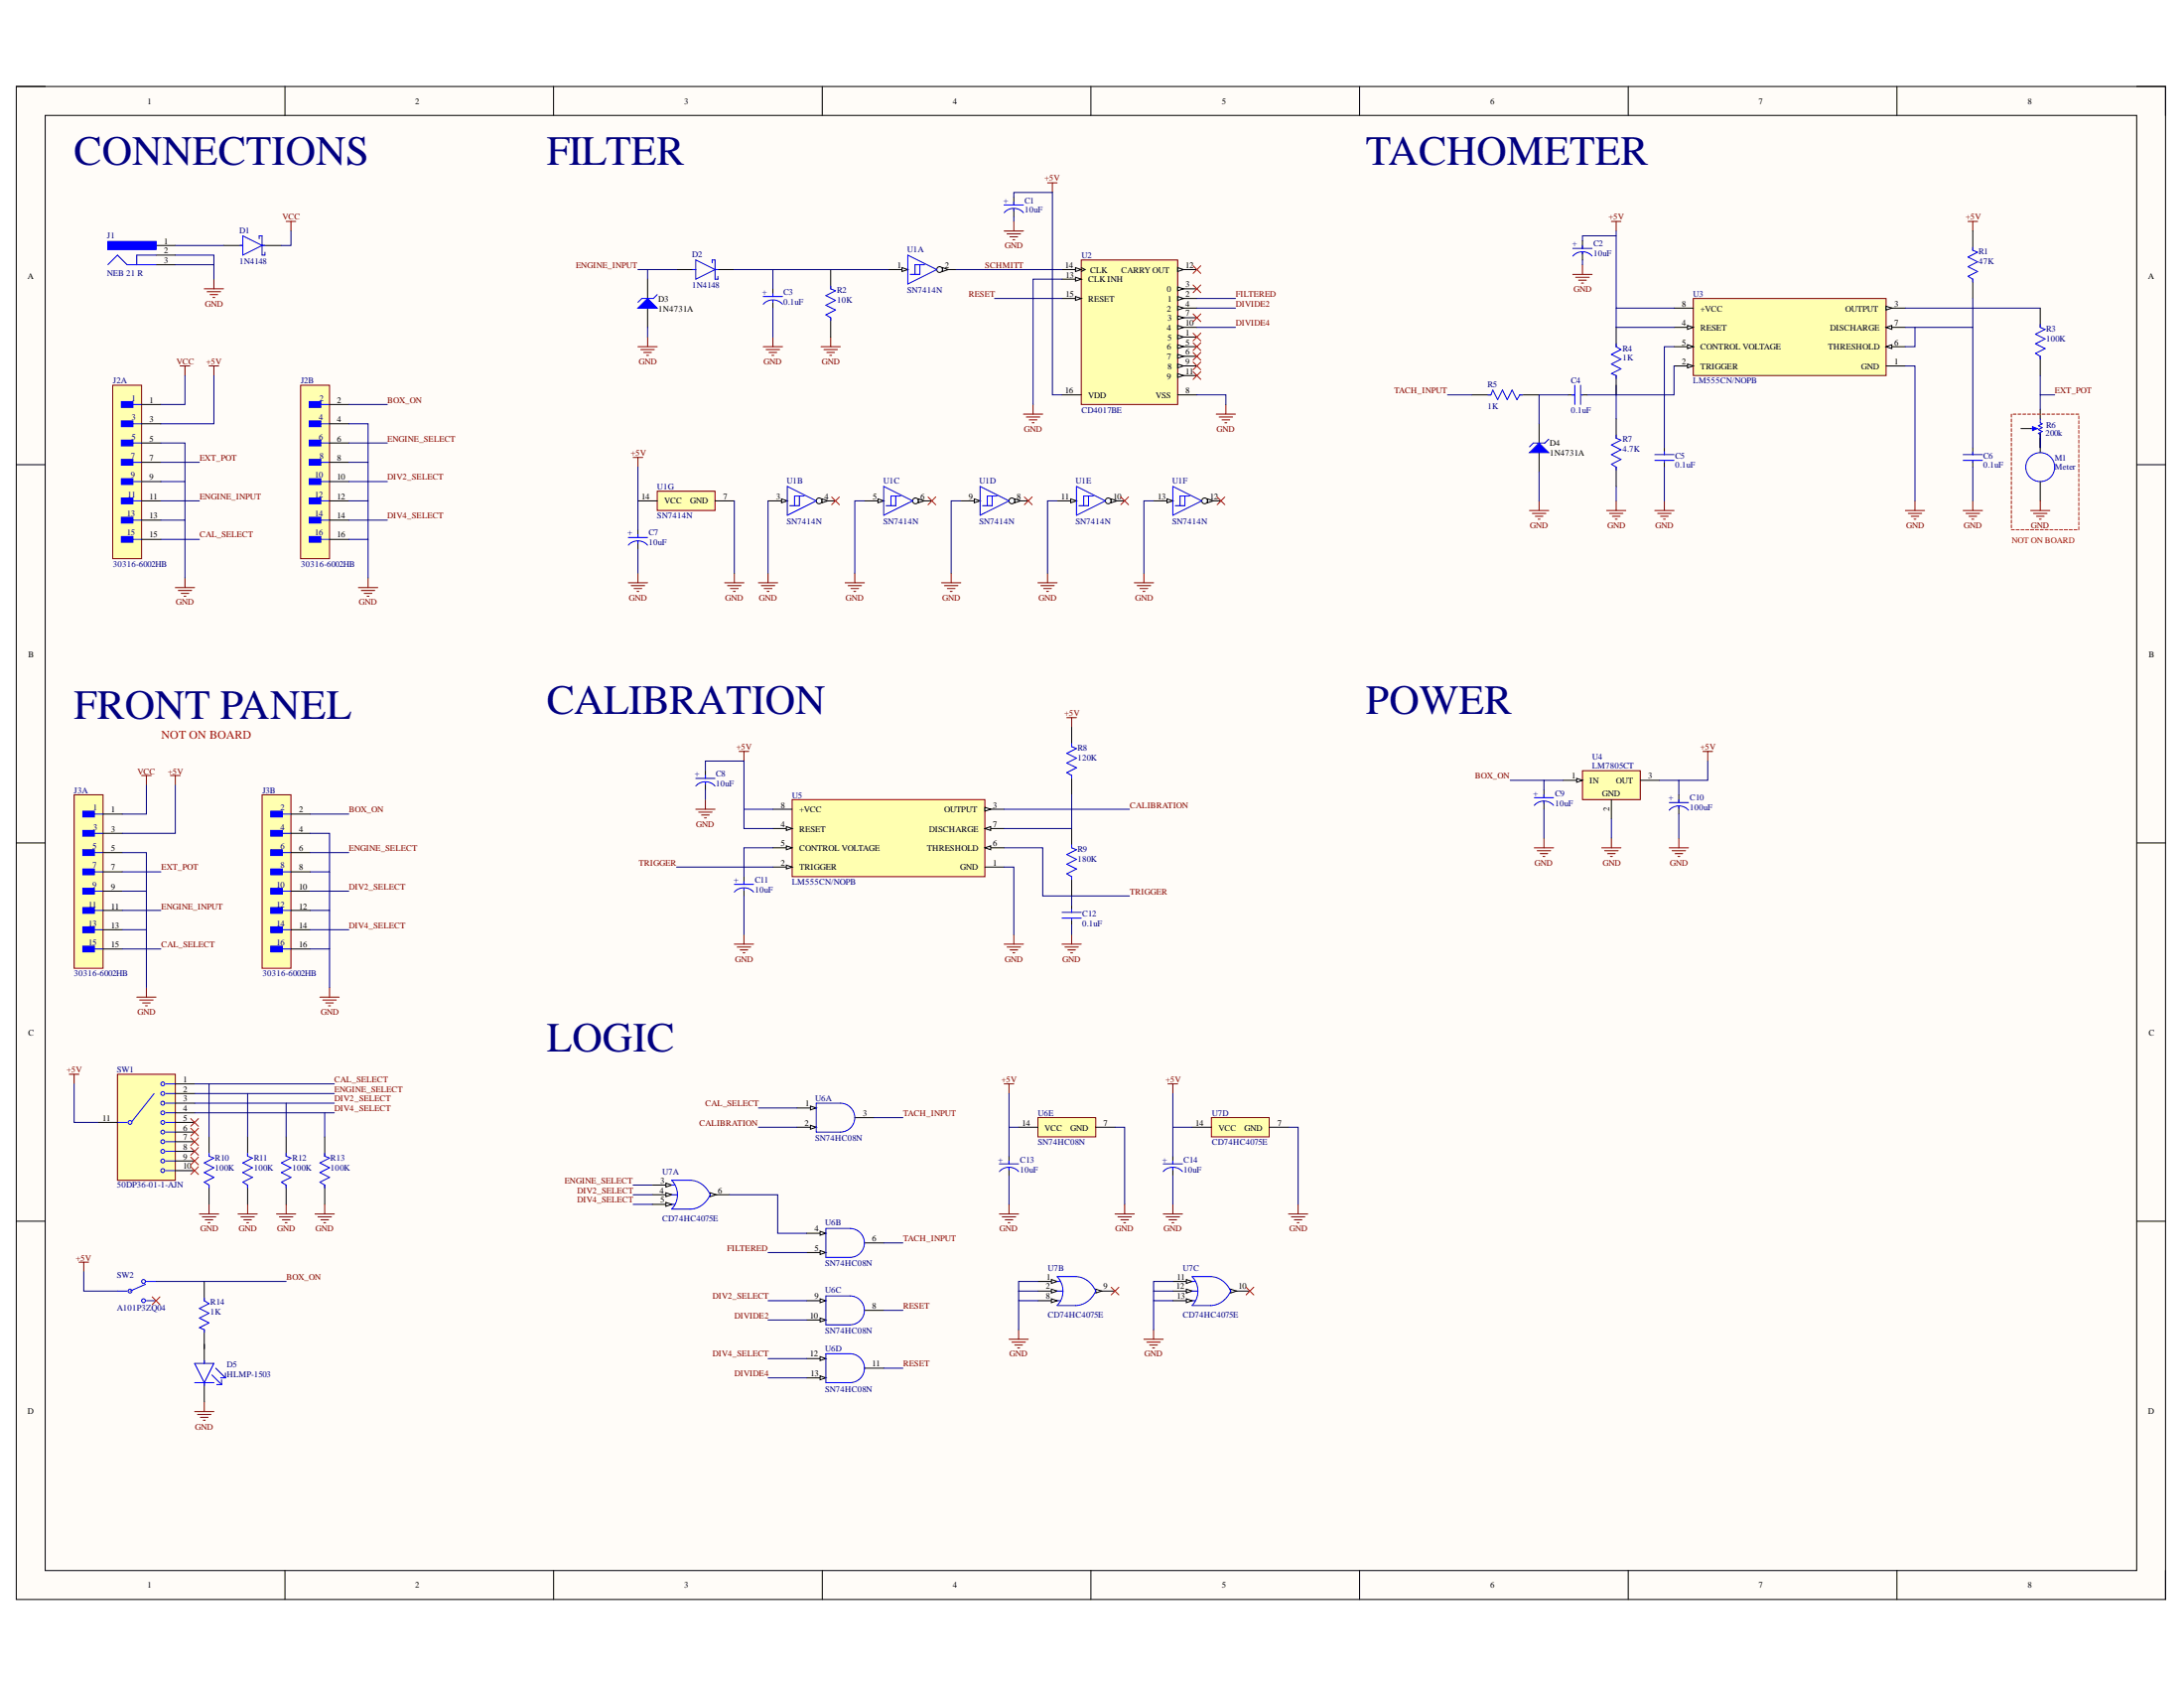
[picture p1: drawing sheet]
# Altium project Tachometer-Board.PrjPcb
1 sheet, 46 parts. Net scope: global (net labels, ports and power ports of the same name join across sheets).
Board files: Tachometer-BoardV2.PcbDoc, Tachometer-Board.PcbDoc

## Sheet Tachometer-Board.SchDoc
size A2; SheetNumber: 1; SheetTotal: 1

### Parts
C1  10uF  [FP-ESLE3-MFG]
C2  10uF  [FP-ESLE3-MFG]
C3  0.1uF  [FP-ESLE3-MFG]
C4  0.1uF  [FP-K15H5-MFG]
C5  0.1uF  [FP-K15H5-MFG]
C6  0.1uF  [FP-K15H5-MFG]
C7  10uF  [FP-ESLE3-MFG]
C8  10uF  [FP-ESLE3-MFG]
C9  10uF  [FP-ESLE3-MFG]
C10  100uF  [FP-ZLG6_3X7-MFG]
C11  10uF  [FP-ESLE3-MFG]
C12  0.1uF  [FP-K15H5-MFG]
C13  10uF  [FP-ESLE3-MFG]
C14  10uF  [FP-ESLE3-MFG]
D1  1N4148  [FP-DO-201AD-MFG]
D2  1N4148  [FP-DO-201AD-MFG]
D3  1N4731A  [FAIR-DO-41-2_V]
D4  1N4731A  [FAIR-DO-41-2_V]
D5  HLMP-1503  [FP-HLMP-1503-MFG]  (mechanical)
J1  NEB 21 R  [LUMB-NEB21R_V]
J2  30316-6002HB  [FP-30316-6002HB-MFG]  (parts A,B of 2)
J3  30316-6002HB  [FP-30316-6002HB-MFG]  (parts A,B of 2)  (mechanical)
M1  Meter  [RAD-0.1]  (mechanical)
R1  47K  [FP-MFR-25-MFG]
R2  10K  [FP-MFR-25-MFG]
R3  100K  [FP-MFR-25-MFG]
R4  1K  [FP-MFR-25-MFG]
R5  1K  [FP-MFR-25-MFG]
R6  value 200k  [VR5]  (hidden comment: RPot)  (mechanical)
R7  4.7K  [FP-MFR-25-MFG]
R8  120K  [FP-MFR-25-MFG]
R9  180K  [FP-MFR-25-MFG]
R10  100K  [FP-MFR-25-MFG]  (mechanical)
R11  100K  [FP-MFR-25-MFG]  (mechanical)
R12  100K  [FP-MFR-25-MFG]  (mechanical)
R13  100K  [FP-MFR-25-MFG]  (mechanical)
R14  1K  [FP-MFR-25-MFG]  (mechanical)
SW1  50DP36-01-1-AJN  [FP-50DP36-01-1-AJN-MFG]  (mechanical)
SW2  A101P3ZQ04  [FP-A101P3ZQ04-MFG]  (mechanical)
U1  SN7414N  [N0014A]  (parts A,B,C,D,E,F,G of 7)
U2  CD4017BE  [N0016A]
U3  LM555CN/NOPB  [FP-P0008A-MFG]
U4  LM7805CT  [FAIR-TO-220-3]
U5  LM555CN/NOPB  [FP-P0008A-MFG]
U6  SN74HC08N  [N0014A]  (parts A,B,C,D,E of 5)
U7  CD74HC4075E  [N0014A]  (parts A,B,C,D of 4)

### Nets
+5V: C1.2(A) C2.2(A) C7.2(A) C8.2(A) C10.2(A) C13.2(A) C14.2(A) J2.3 J3.3 R1.2 R4.1 R8.2 SW1.11(COMMON) U1.14(VCC) U2.16(VDD) U3.4(RESET) U3.8(+VCC) U4.3(OUT) U5.4(RESET) U5.8(+VCC) U6.14(VCC) U7.14(VCC)
GND: C1.1(C) C2.1(C) C3.1(C) C5.2 C6.2 C7.1(C) C8.1(C) C9.1(C) C10.1(C) C11.1(C) C12.2 C13.1(C) C14.1(C) D3.1(A) D4.1(A) D5.1(C) J1.2 J1.3 J2.4 J2.5 J2.8 J2.9 J2.12 J2.13 J2.16 J3.4 J3.5 J3.8 J3.9 J3.12 J3.13 J3.16 M1.1 R2.1 R7.1 R10.1 R11.1 R12.1 R13.1 U1.3(2A) U1.5(3A) U1.7(GND) U1.9(4A) U1.11(5A) U1.13(6A) U2.8(VSS) U2.13(CLK_INH) U3.1(GND) U4.2(GND) U5.1(GND) U6.7(GND) U7.1(2A) U7.2(2B) U7.7(GND) U7.8(2C) U7.11(3A) U7.12(3B) U7.13(3C)
VCC: D1.1(C) J2.1 J3.1
BOX_ON: C9.2(A) J2.2 J3.2 R14.1 U4.1(IN)
CAL_SELECT: J2.15 J3.15 R10.2 SW1.1 U6.1(1A)
CALIBRATION: U5.3(OUTPUT) U6.2(1B)
DIV2_SELECT: J2.10 J3.10 R12.2 SW1.3 U6.9(3A) U7.4(1B)
DIV4_SELECT: J2.14 J3.14 R13.2 SW1.4 U6.12(4A) U7.5(1C)
DIVIDE2: U2.4(2) U6.10(3B)
DIVIDE4: U2.10(4) U6.13(4B)
ENGINE_INPUT: D2.2(A) D3.2(K) J2.11 J3.11
ENGINE_SELECT: J2.6 J3.6 R11.2 SW1.2 U7.3(1A)
EXT_POT: J2.7 J3.7 R3.1 R6.1(TOP)
FILTERED: U2.2(1) U6.5(2B)
RESET: U2.15(RESET) U6.8(3Y) U6.11(4Y)
SCHMITT: U1.2(~{1Y}) U2.14(CLK)
TACH_INPUT: R5.2 U6.3(1Y) U6.6(2Y)
TRIGGER: C12.1 R9.1 U5.2(TRIGGER) U5.6(THRESHOLD)
NetC3_2: C3.2(A) D2.1(C) R2.2 U1.1(1A)
NetC4_1: C4.1 D4.2(K) R5.1
NetC4_2: C4.2 R4.2 R7.2 U3.2(TRIGGER)
NetC5_1: C5.1 U3.5(CONTROL_VOLTAGE)
NetC6_1: C6.1 R1.1 U3.6(THRESHOLD) U3.7(DISCHARGE)
NetC11_2: C11.2(A) U5.5(CONTROL_VOLTAGE)
NetD1_2: D1.2(A) J1.1
NetM1_2: M1.2 R6.2(BOT)
NetR3_2: R3.2 U3.3(OUTPUT)
NetR8_1: R8.1 R9.2 U5.7(DISCHARGE)
NetU6_4: U6.4(2A) U7.6(1Y)

Not connected (* = marked no-connect by the designer): D5 2(A); R6 3(TAP); R14 2; SW1 5* 6* 7* 8* 9* 10*; U1 4(~{2Y})* 6(~{3Y})* 8(~{4Y})* 10(~{5Y})* 12(~{6Y})*; U2 1(5)* 3(0)* 5(6)* 6(7)* 7(3)* 9(8)* 11(9)* 12(CARRY_OUT)*; U7 9(2Y)* 10(3Y)*

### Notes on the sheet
- CONNECTIONS
- FILTER
- TACHOMETER
- NOT ON BOARD
- FRONT PANEL
- CALIBRATION
- POWER
- LOGIC
